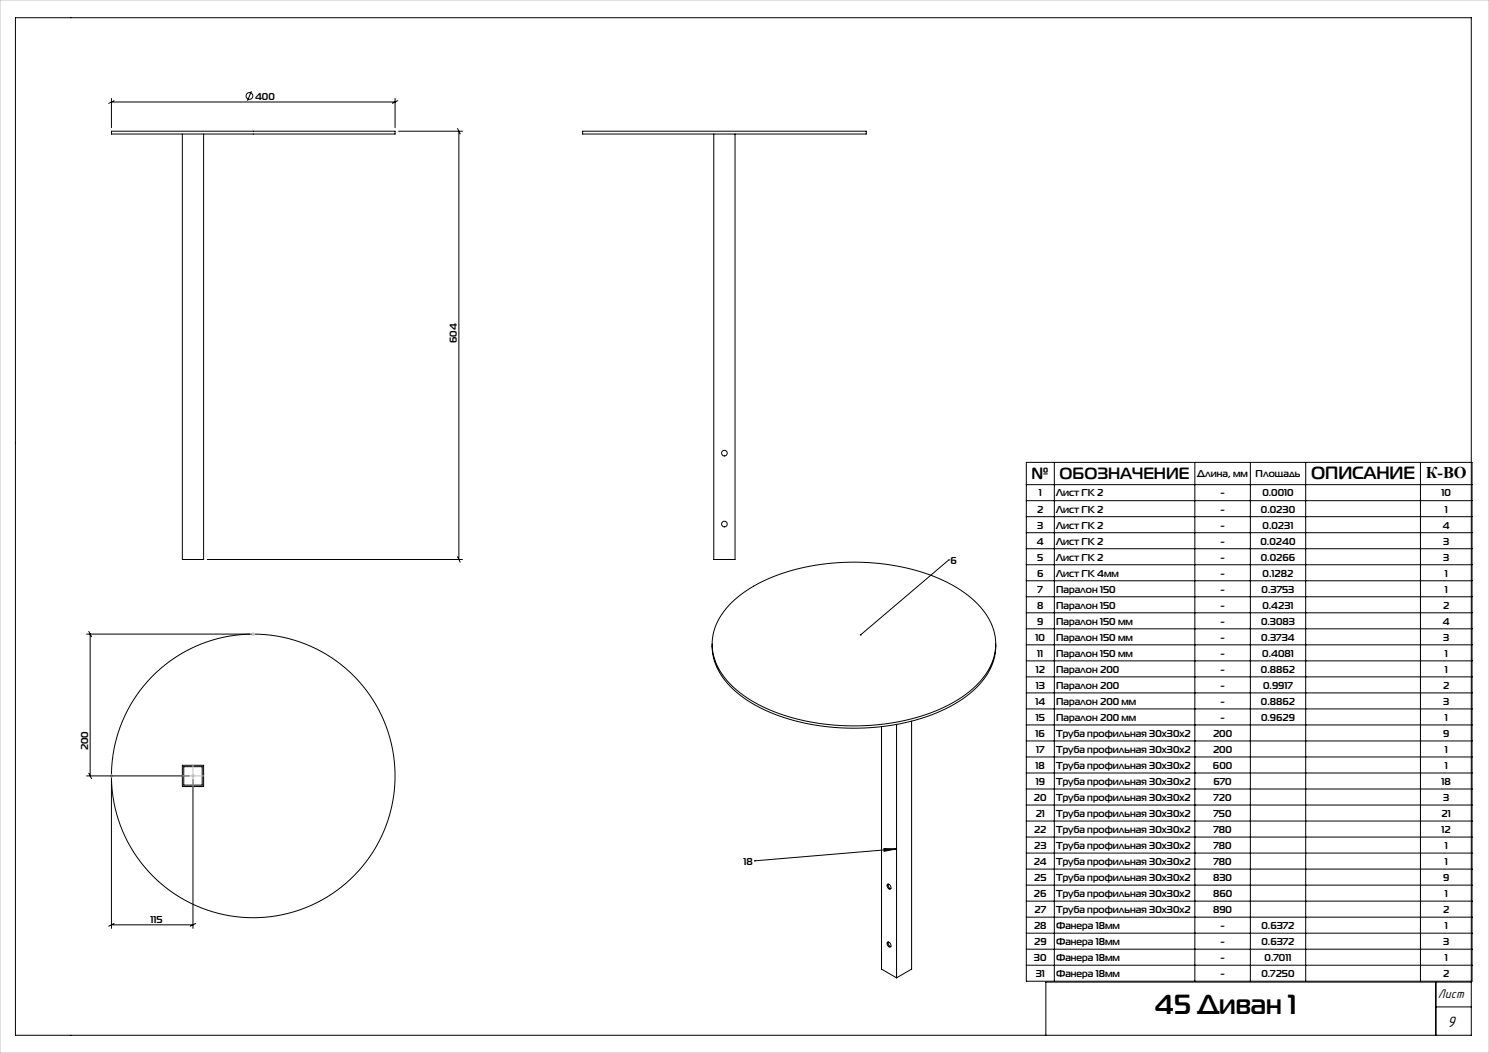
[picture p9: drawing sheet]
<svg xmlns="http://www.w3.org/2000/svg" width="420mm" height="297mm" viewBox="0 0 420 297" stroke-linecap="round" stroke-linejoin="round" font-family="sans-serif">
<g fill="none" stroke="#000" stroke-width=".28">
<path d="M4.4 5h410.6v287h-410.6zM31.4 37h80v.8h-80zM31.4 27.8v8.2M31.4 28.8h80M32.2 28.4l-1.5 .8M51.4 37.8v120h6v-120M70.9 25.7l-1.1 2.7M111.4 27.8v8.2M112.2 28.4l-1.5 .8M112.4 37h18M129.1 36.2l.7 1.6M129.4 37v120.8"/>
<path d="M164.3 37h80v.8h-80zM201.3 37.8v120h6v-120M289.5 130.4h125.7v146.4h-125.7zM289.5 136.7h125.7M297.4 130.4v146.4M337 130.4v146.4M352.7 130.4v146.4M368.3 130.4v146.4M400.7 130.4v146.4M58.4 157.8h72M129.1 157l.7 1.6M267.6 157.9h.1"/>
<path d="M267.6 157.9l-24.8 21.1M289.5 141.2h125.7M289.5 145.7h125.7M289.5 150.3h125.7M289.5 154.8h125.7M289.5 159.3h125.7M24.4 178.8h46M25.1 178.1l.7 1.5M25.4 178.8v40M206.4 169.9a44 44 0 0 1 23.3-10.4 63.3 63.3 0 0 1 37.6 4.8 25.2 25.2 0 0 1 12.6 12.3 14.8 14.8 0 0 1-3.8 16 41.7 41.7 0 0 1-22.5 10.9 63.8 63.8 0 0 1-39.2-4.5 25.2 25.2 0 0 1-12.6-12.3 14.8 14.8 0 0 1 3.8-16zM289.5 163.8h125.7M289.5 168.3h125.7"/>
<path d="M289.5 172.8h125.7M289.5 177.4h125.7M200.9 181.7a17 17 0 0 0 6.9 13.6 49.6 49.6 0 0 0 27.6 9.9 60.2 60.2 0 0 0 33.8-6.6 22.7 22.7 0 0 0 11.2-12.7l.4-1.9 .1-2.3M289.5 181.9h125.7M289.5 186.4h125.7M289.5 190.9h125.7M289.5 195.4h125.7M289.5 200h125.7M24.4 218.8h29M25.1 218.1l.7 1.5M31.4 219.8v42.1M51.4 215.8h6v6h-6z"/>
<path d="M51.8 216.2h5.2v5.2h-5.2zM54.4 219.8v42.1M248.6 205v68.3l4.3 2.5M252.9 204.3v71.5M257.1 203.4v69.9l-4.2 2.5M289.5 204.5h125.7M289.5 209h125.7M289.5 213.5h125.7M289.5 218h125.7M249.3 239.4h3.6l-3.5 .7zM252.9 239.4l-40.1 3.4M289.5 222.5h125.7"/>
<path d="M289.5 227.1h125.7M289.5 231.6h125.7M289.5 236.1h125.7M212.8 242.8h.1M250.3 249.5a.82 .82 0 0 1 .9 .3 .82 .82 0 0 1-.1 1 1.02 1.02 0 0 1-.8-1.3zM250.5 249.3a1.08 1.08 0 0 0 .8 1.3M289.5 240.6h125.7M289.5 245.1h125.7M289.5 249.6h125.7M289.5 254.2h125.7M289.5 258.7h125.7M31.4 260.9h23"/>
<path d="M32.2 260.5l-1.5 .7M55.2 260.5l-1.5 .7M250.3 265.8a.82 .82 0 0 1 .9 .4 .82 .82 0 0 1-.1 .9 1.02 1.02 0 0 1-.8-1.3zM250.5 265.7a1.08 1.08 0 0 0 .8 1.3M289.5 263.2h125.7M289.5 267.7h125.7M289.5 272.2h125.7M405 277v15M415 277h-120v15M405 284h10"/>
<circle cx="70.4" cy="27.1" r=".95"/>
<circle cx="204.3" cy="127.8" r=".8"/>
<circle cx="204.3" cy="147.8" r=".8"/>
<circle cx="71.4" cy="218.8" r="40"/>
</g>
<g fill="none" stroke="#c0c0c0" stroke-width=".28">
<path d="M0 0h420v297h-420zM70.9 178.8h1M71.1 178.5l.7 .7M71.4 178.3v1M71.8 178.5l-.7 .7M30.9 218.8h1M31.1 218.5l.7 .7M31.4 218.3v1M31.8 218.5l-.7 .7M51.4 218.8h6M54.1 218.5l.7 .7M54.4 215.8v6"/>
<path d="M54.8 218.5l-.7 .7"/>
</g>
<path d="M242.6 178.9v.3l.2-.2-.2 .2a.25 .25 0 0 0 .4 0 .25 .25 0 0 0 0-.3 .25 .25 0 0 0-.4 0zM249.3 239.4h3.6l-3.5 .7z" fill="#000"/>
<text font-size="7.8" x="325.8" y="285.9">45 Диван 1</text>
<text font-size="5" x="369.8" y="135">ОПИСАНИЕ</text>
<g font-size="4.6">
<text x="291" y="135.2">№</text>
<text x="298.9" y="135.2">ОБОЗНАЧЕНИЕ</text>
<text x="402.2" y="134.7">К-ВО</text>
</g>
<text font-size="4.4" x="408.3" y="289.8">9</text>
<text font-size="3.7" x="405.6" y="281.4">Лист</text>
<g font-size="2.8">
<text x="71.9" y="28.2">400</text>
<text x="128.9" y="96.8" transform="rotate(-90 128.9 96.8)">604</text>
<text x="337.7" y="134.6">Длина, мм</text>
<text x="354.2" y="134.6">Площадь</text>
<text x="293" y="140">1</text>
<text x="297.9" y="140">Лист ГК 2</text>
<text x="344.2" y="140">-</text>
<text x="356.1" y="140">0.0010</text>
<text x="406.6" y="140">10</text>
<text x="292.6" y="144.6">2</text>
<text x="292.6" y="149.1">3</text>
<text x="297.9" y="144.6">Лист ГК 2</text>
<text x="297.9" y="149.1">Лист ГК 2</text>
<text x="344.2" y="144.6">-</text>
<text x="344.2" y="149.1">-</text>
<text x="355.7" y="144.6">0.0230</text>
<text x="356.1" y="149.1">0.0231</text>
<text x="407" y="149.1">4</text>
<text x="407.5" y="144.6">1</text>
<text x="292.5" y="153.6">4</text>
<text x="297.9" y="153.6">Лист ГК 2</text>
<text x="344.2" y="153.6">-</text>
<text x="355.6" y="153.6">0.0240</text>
<text x="407.1" y="153.6">3</text>
<text x="268.2" y="159.1">6</text>
<text x="292.6" y="158.1">5</text>
<text x="297.9" y="158.1">Лист ГК 2</text>
<text x="344.2" y="158.1">-</text>
<text x="355.6" y="158.1">0.0266</text>
<text x="407.1" y="158.1">3</text>
<text x="292.5" y="162.6">6</text>
<text x="292.7" y="167.1">7</text>
<text x="297.9" y="162.6">Лист ГК 4мм</text>
<text x="297.9" y="167.1">Паралон 150</text>
<text x="344.2" y="162.6">-</text>
<text x="344.2" y="167.1">-</text>
<text x="355.9" y="167.1">0.3753</text>
<text x="356.2" y="162.6">0.1282</text>
<text x="407.5" y="162.6">1</text>
<text x="407.5" y="167.1">1</text>
<text x="292.5" y="171.7">8</text>
<text x="297.9" y="171.7">Паралон 150</text>
<text x="344.2" y="171.7">-</text>
<text x="356.1" y="171.7">0.4231</text>
<text x="407.1" y="171.7">2</text>
<text x="292.6" y="176.2">9</text>
<text x="297.9" y="176.2">Паралон 150 мм</text>
<text x="344.2" y="176.2">-</text>
<text x="355.7" y="176.2">0.3083</text>
<text x="407" y="176.2">4</text>
<text x="292.1" y="180.7">10</text>
<text x="292.6" y="185.2">11</text>
<text x="297.9" y="180.7">Паралон 150 мм</text>
<text x="297.9" y="185.2">Паралон 150 мм</text>
<text x="344.2" y="180.7">-</text>
<text x="344.2" y="185.2">-</text>
<text x="355.8" y="180.7">0.3734</text>
<text x="356" y="185.2">0.4081</text>
<text x="407.1" y="180.7">3</text>
<text x="407.5" y="185.2">1</text>
<text x="292.1" y="189.7">12</text>
<text x="297.9" y="189.7">Паралон 200</text>
<text x="344.2" y="189.7">-</text>
<text x="355.7" y="189.7">0.8862</text>
<text x="407.5" y="189.7">1</text>
<text x="292.1" y="194.3">13</text>
<text x="297.9" y="194.3">Паралон 200</text>
<text x="344.2" y="194.3">-</text>
<text x="356.3" y="194.3">0.9917</text>
<text x="407.1" y="194.3">2</text>
<text x="292" y="198.8">14</text>
<text x="292.1" y="203.3">15</text>
<text x="297.9" y="198.8">Паралон 200 мм</text>
<text x="297.9" y="203.3">Паралон 200 мм</text>
<text x="344.2" y="198.8">-</text>
<text x="344.2" y="203.3">-</text>
<text x="355.7" y="198.8">0.8862</text>
<text x="355.7" y="203.3">0.9629</text>
<text x="407.1" y="198.8">3</text>
<text x="407.5" y="203.3">1</text>
<text x="292.1" y="207.8">16</text>
<text x="297.9" y="207.8">Труба профильная 30х30х2</text>
<text x="342.2" y="207.8">200</text>
<text x="407.1" y="207.8">9</text>
<text x="24.9" y="211.6" transform="rotate(-90 24.9 211.6)">200</text>
<text x="292.3" y="212.3">17</text>
<text x="297.9" y="212.3">Труба профильная 30х30х2</text>
<text x="342.2" y="212.3">200</text>
<text x="407.5" y="212.3">1</text>
<text x="292.1" y="216.8">18</text>
<text x="292.1" y="221.4">19</text>
<text x="297.9" y="216.8">Труба профильная 30х30х2</text>
<text x="297.9" y="221.4">Труба профильная 30х30х2</text>
<text x="342.1" y="216.8">600</text>
<text x="342.3" y="221.4">670</text>
<text x="406.6" y="221.4">18</text>
<text x="407.5" y="216.8">1</text>
<text x="291.6" y="225.9">20</text>
<text x="297.9" y="225.9">Труба профильная 30х30х2</text>
<text x="342.3" y="225.9">720</text>
<text x="407.1" y="225.9">3</text>
<text x="292.1" y="230.4">21</text>
<text x="297.9" y="230.4">Труба профильная 30х30х2</text>
<text x="342.3" y="230.4">750</text>
<text x="406.6" y="230.4">21</text>
<text x="291.7" y="234.9">22</text>
<text x="291.7" y="239.4">23</text>
<text x="297.9" y="234.9">Труба профильная 30х30х2</text>
<text x="297.9" y="239.4">Труба профильная 30х30х2</text>
<text x="342.3" y="234.9">780</text>
<text x="342.3" y="239.4">780</text>
<text x="406.6" y="234.9">12</text>
<text x="407.5" y="239.4">1</text>
<text x="209.7" y="243.9">18</text>
<text x="291.6" y="244">24</text>
<text x="297.9" y="244">Труба профильная 30х30х2</text>
<text x="342.3" y="244">780</text>
<text x="407.5" y="244">1</text>
<text x="291.7" y="248.5">25</text>
<text x="297.9" y="248.5">Труба профильная 30х30х2</text>
<text x="342.2" y="248.5">830</text>
<text x="407.1" y="248.5">9</text>
<text x="291.7" y="253">26</text>
<text x="291.8" y="257.5">27</text>
<text x="297.9" y="253">Труба профильная 30х30х2</text>
<text x="297.9" y="257.5">Труба профильная 30х30х2</text>
<text x="342.2" y="253">860</text>
<text x="342.2" y="257.5">890</text>
<text x="407.1" y="257.5">2</text>
<text x="407.5" y="253">1</text>
<text x="42.5" y="260.3">115</text>
<text x="291.7" y="262">28</text>
<text x="297.9" y="262">Фанера 18мм</text>
<text x="344.2" y="262">-</text>
<text x="355.8" y="262">0.6372</text>
<text x="407.5" y="262">1</text>
<text x="291.7" y="266.5">29</text>
<text x="297.9" y="266.5">Фанера 18мм</text>
<text x="344.2" y="266.5">-</text>
<text x="355.8" y="266.5">0.6372</text>
<text x="407.1" y="266.5">3</text>
<text x="291.7" y="271.1">30</text>
<text x="292.1" y="275.6">31</text>
<text x="297.9" y="271.1">Фанера 18мм</text>
<text x="297.9" y="275.6">Фанера 18мм</text>
<text x="344.2" y="271.1">-</text>
<text x="344.2" y="275.6">-</text>
<text x="355.8" y="275.6">0.7250</text>
<text x="356.7" y="271.1">0.7011</text>
<text x="407.1" y="275.6">2</text>
<text x="407.5" y="271.1">1</text>
</g>
</svg>
